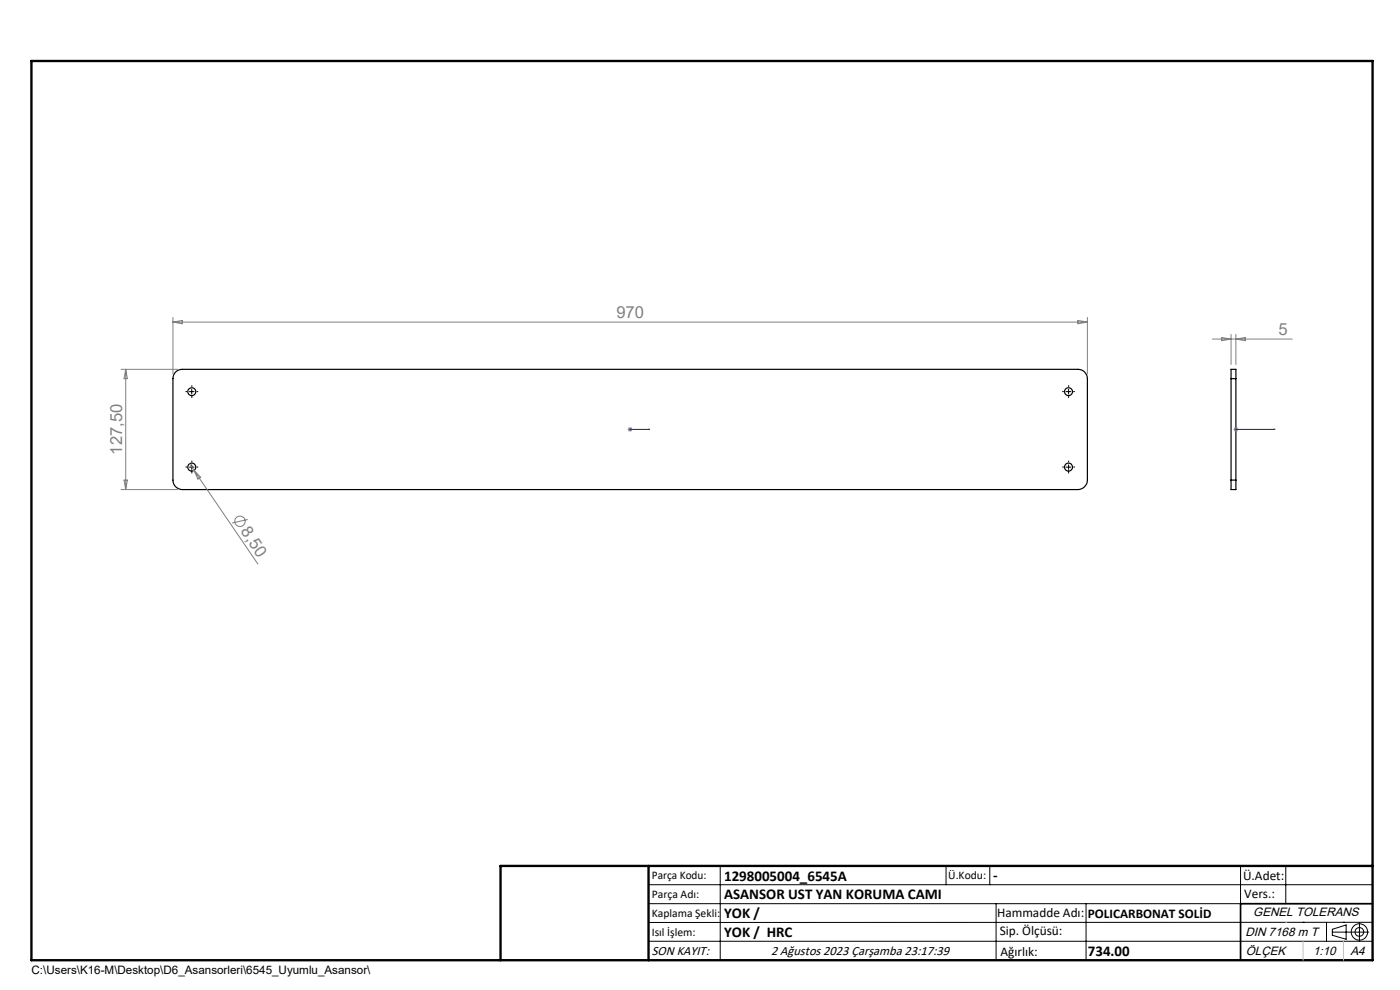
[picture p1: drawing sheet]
<svg xmlns="http://www.w3.org/2000/svg" width="297mm" height="210mm" viewBox="0 0 297 210" stroke-linecap="round" stroke-linejoin="round" font-family="sans-serif">
<g fill="none" stroke="#000" stroke-width=".25">
<path d="M37.3 78.9l.6-.4 .8-.2h190a1.99 1.99 0 0 1 2 2v21.5a2.05 2.05 0 0 1-2 2h-190a1.99 1.99 0 0 1-2-2v-21.5l.1-.7zM261.2 80.3v-2h1v2M261.2 80.3v21.5M261.2 80.3h1M262.2 80.3v21.5M261.2 101.8v2h1v-2M261.2 101.8h1M106.2 203.7h185"/>
<circle cx="40.7" cy="83.1" r=".86"/>
<circle cx="40.7" cy="99.1" r=".85"/>
<circle cx="226.7" cy="83.1" r=".85"/>
<circle cx="226.7" cy="99.1" r=".84"/>
</g>
<g fill="none" stroke="#808080" stroke-width=".21">
<path d="M25.7 78.3h12M26.7 78.3v25.5M26.7 78.3l.3 2h-.7zM36.7 67.3v12M36.7 68.3h194M36.7 68.3l2-.3v.7zM228.7 68l2 .3-2 .4zM230.7 67.3v12M257.2 71.9h16.9M259.2 71.6l2 .3-2 .4zM261.2 70.9v6.4M262.2 70.9v6.4"/>
<path d="M262.2 71.9l2-.3v.7zM40.2 98.4l1 1.4M41.2 99.8l13.5 19.9M41.2 99.8l1.4 1.4-.6 .4zM133.2 91.1h1M133.3 90.7l.7 .7M133.7 90.6v1M134 90.7l-.7 .7M261.7 91.1h1M261.8 90.7l.7 .7M262.2 90.6v1M262.5 90.7l-.7 .7"/>
<path d="M25.7 103.8h12M26.3 101.8h.7l-.3 2zM52.6 110.2l-3.4 .7"/>
<circle cx="50.9" cy="110.6" r="1.11"/>
</g>
<g fill="none" stroke="#000" stroke-width=".21">
<path d="M40.2 99.1h1M40.2 83.1h1M40.7 82.6v1M40.7 98.6v1M226.2 99.1h1M226.2 83.1h1M226.7 82.6v1M226.7 98.6v1M137.6 187.7h153.6M137.6 191.7h153.6M137.6 199.7h153.6M152.8 183.7v20"/>
<path d="M200.7 183.7v4M210 183.7v4M211.3 191.7v12M230.4 191.7v12M263.2 183.7v20M272.8 183.7v8M276.4 195.6h.1M281.4 195.6v4.1M282.6 197.7h7.8M282.6 197.1l3-.9v3l-3-.8zM285 195.6h.1M288.4 195.8v3.8"/>
<path d="M291.2 195.6l-153.6 .1"/>
<circle cx="288.4" cy="197.7" r="1.74"/>
<circle cx="288.4" cy="197.7" r=".93"/>
</g>
<path d="M133.6 91.1h.2zM133.7 91.1h.1M133.7 91.1h4.1M137.8 91.1h-.4h.4M262.1 91.1h.2zM262.2 91.1h.1M262.2 91.1h8.3M270.5 91.1h-.4h.4" fill="none" stroke="#00f" stroke-width=".21"/>
<g fill="none" stroke="#000" stroke-width=".21" stroke-dasharray="15.2 1.3 1.3 1.3" stroke-linecap="butt">
<path d="M39.7 99.1h-.4M39.7 83.1h-.4M40.7 98.1v-.4M40.7 82.1v-.4M40.7 84.1v.3M41.7 99.1h.3M41.7 83.1h.3M225.7 99.1h-.4M225.7 83.1h-.4M226.7 98.1v-.4M226.7 82.1v-.4M226.7 84.1v.3"/>
<path d="M227.7 99.1h.3M227.7 83.1h.3M40.7 100.1v.3M226.7 100.1v.3"/>
</g>
<path d="M291.2 191.7h-28v12" fill="none" stroke="#000" stroke-width=".35"/>
<path d="M6.7 12.9h284.5v190.8h-284.5zM137.6 183.7v20M291.2 183.7h-185v20" fill="none" stroke="#000" stroke-width=".5"/>
<path d="M272.8 195.6h.1M276.4 199.7v4M285 199.7v4" fill="none" stroke="#c0c0c0" stroke-width=".21"/>
<g fill="#00f">
<path d="M137.4 91.1h.4zM133.6 91.1h.2z"/>
<path d="M262.1 91.1h.2zM270.1 91.1h.4z"/>
</g>
<g font-size="3.5" fill="#808080">
<text x="130.8" y="67.5">970</text>
<text x="271.2" y="71.1">5</text>
<text x="25.9" y="96.5" transform="rotate(-90 25.9 96.5)">127,50</text>
<text x="51" y="112.7" transform="rotate(56 51 112.7)">8,50</text>
</g>
<g font-size="3.2">
<text x="153.6" y="186.8">1298005004_6545A</text>
<text x="153.6" y="190.8">ASANSOR UST YAN KORUMA CAMI</text>
<text x="210.7" y="186.6">-</text>
<text x="153.6" y="194.8">YOK /</text>
<text x="153.6" y="198.8">YOK / HRC</text>
<text x="230.8" y="202.8">734.00</text>
</g>
<g font-size="2.8">
<text x="263.7" y="186.7">Ü.Adet:</text>
<text x="263.9" y="190.5">Vers.:</text>
<text x="211.5" y="194.5">Hammadde Adı:</text>
<text x="230.8" y="194.7">POLICARBONAT SOLİD</text>
<text x="138.3" y="202.6">SON KAYIT:</text>
<text x="163.6" y="202.6">2 Ağustos 2023 Çarşamba 23:17:39</text>
<text x="212.1" y="198.4">Sip. Ölçüsü:</text>
<text x="212.2" y="202.7">Ağırlık:</text>
</g>
<g font-size="2.6">
<text x="265.9" y="194.4">GENEL TOLERANS</text>
<text x="264.2" y="198.5">DIN 7168 m T</text>
<text x="264.3" y="202.6">ÖLÇEK</text>
<text x="278.5" y="202.6">1:10</text>
<text x="286.5" y="202.6">A4</text>
</g>
<g font-size="2.5">
<text x="138.3" y="186.4">Parça Kodu:</text>
<text x="138.3" y="190.5">Parça Adı:</text>
<text x="201.2" y="186.5">Ü.Kodu:</text>
<text x="138.3" y="194.5">Kaplama Şekli:</text>
<text x="138.3" y="198.6">Isıl İşlem:</text>
<text x="6.7" y="206.7">C:\Users\K16-M\Desktop\D6_Asansorleri\6545_Uyumlu_Asansor\</text>
</g>
</svg>
